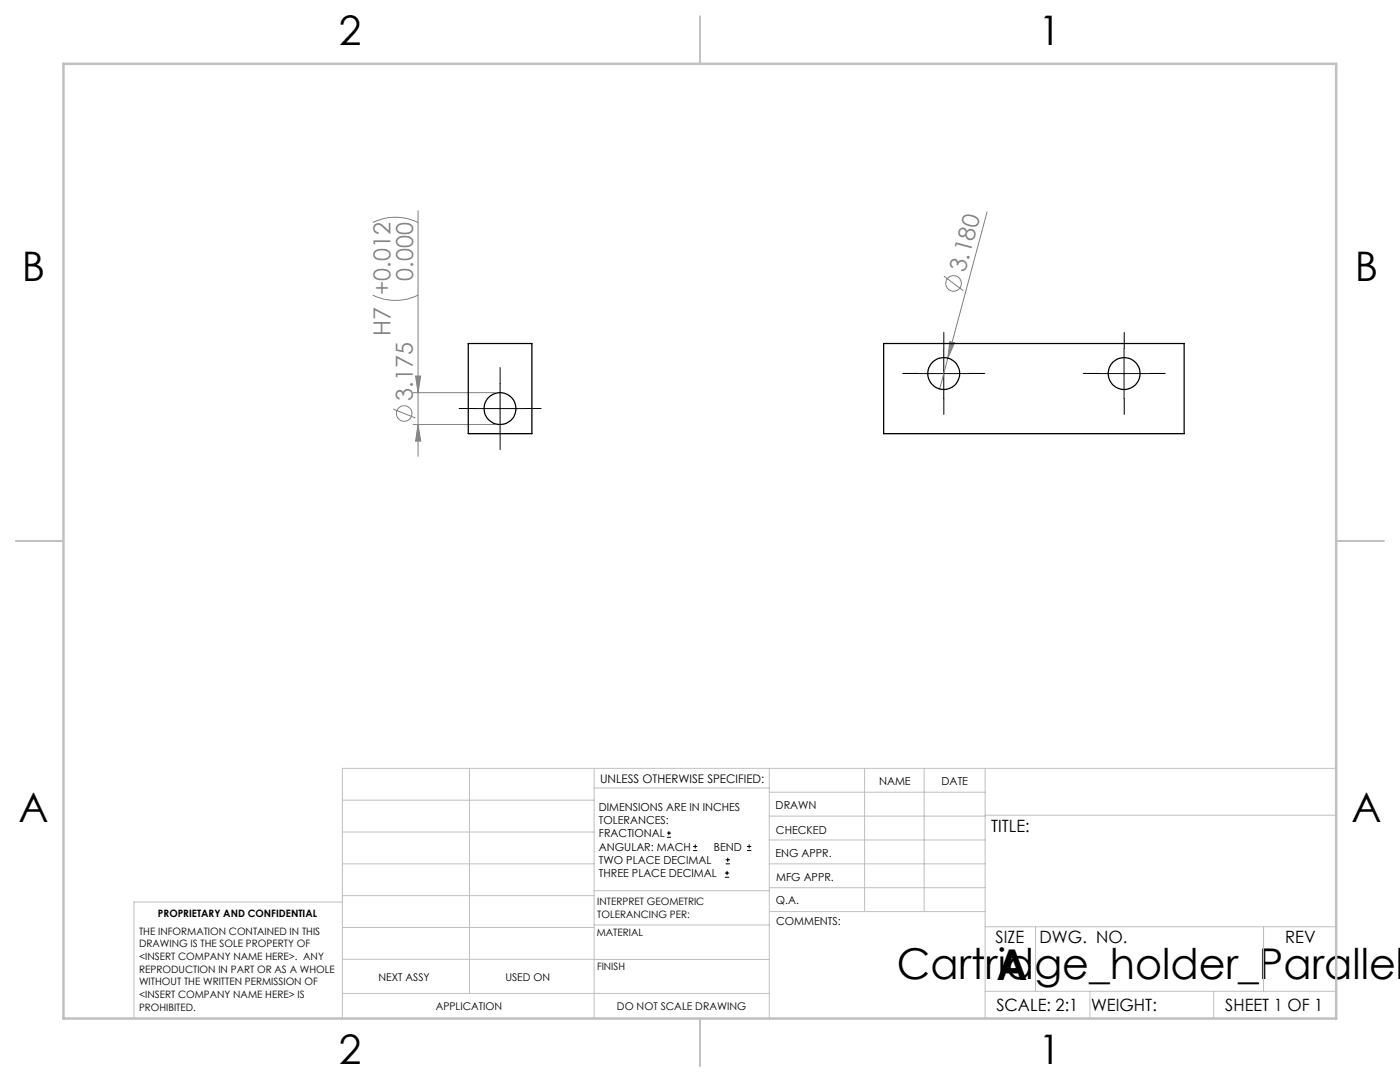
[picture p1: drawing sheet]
<svg xmlns="http://www.w3.org/2000/svg" width="279mm" height="216mm" viewBox="0 0 279 216" stroke-linecap="round" stroke-linejoin="round" font-family="sans-serif">
<g fill="none" stroke="#808080" stroke-width=".2">
<path d="M74.4 58.9a10.2 10.2 0 0 0 9 0M74.4 44.4a10.2 10.2 0 0 1 9 0M83.4 42.1v49M188.4 55.1l3.8 2.9M197 42.3l-7.8 29.2M82.4 78.4h16.4M82.9 75h1.1l-.6 3.4zM189.2 71.5l-1.7 6.1M189.5 68.2l1 .2-1.3 3.1zM78.5 81.6l4.4 1.8M82.4 84.7h16.4M83.4 84.7l.6 3.3h-1.1z"/>
<circle cx="190.3" cy="56.6" r="1.56"/>
<circle cx="80.7" cy="82.5" r="1.55"/>
</g>
<g fill="none" stroke="#000" stroke-width=".2">
<path d="M99.8 76.5v10M183.3 74.5h10.1M188.3 69.5v10.1M219.4 74.5h9.9M224.3 69.5v10.1M94.8 81.5h10M133.1 167.1h.8M133.1 166.2h.8M133.5 165.8v.9M138.3 169.7h.8M138.3 168.9h.8M138.7 168.5v.8"/>
<path d="M144.7 175h.8M144.7 174.2h.8M144.8 172.4h.9M144.8 171.6h.9M145.1 173.8v.8M145.2 171.1v.9M149.1 169.7h.8M149.1 168.9h.8M149.5 168.5v.8"/>
</g>
<path d="M99.8 76.5v-3.2M183.4 74.5h-3.2M188.4 69.5v-3.2M188.4 79.5v3.2M193.4 74.5h3.1M219.4 74.5h-3.2M224.4 69.5v-3.2M224.4 79.5v3.2M229.4 74.5h3.1M94.8 81.5h-3.2M99.8 86.5v3.2M104.8 81.5h3.2" fill="none" stroke="#000" stroke-width=".2" stroke-dasharray="15.2 1.3 1.3 1.3"/>
<g fill="none" stroke="#c0c0c0" stroke-width=".2">
<path d="M68.3 159.7h50.3M93.7 153.3v44.9M118.6 153.3v49.9M118.6 157.2h34.9M153.5 153.3v49.9M153.5 158.1h43.1M172.5 153.3v28.6M184.4 153.3v28.6M196.6 153.3v49.9M266.7 153.3h-198.4v49.9M68.3 178.7h50.3M68.3 172.4h50.3"/>
<path d="M68.3 166h50.3M68.3 180h-41.6v23.2M118.6 177.7h35M153.5 167.6h43.1M153.5 162.8h43.1M153.5 172.4h43.1M153.5 177.1h43.1M196.6 162.7h70.1M68.3 198.2h85.2M68.3 191.4l85.2 .1M68.3 185.1h50.3M118.6 184.6h35"/>
<path d="M153.6 181.9h43M196.6 197.8h70.1M196.6 184.9h70.1M206.7 184.9v12.9M217.5 197.8v5.4M242.2 197.8v5.4M252.2 184.9v12.9"/>
</g>
<path d="M139.7 3.2v9.5M3.1 107.9h9.6M266.7 107.9h9.5M139.7 203.2v9.6" fill="none" stroke="#c0c0c0" stroke-width=".25"/>
<path d="M12.7 12.7h254v190.5h-254z" fill="none" stroke="#c0c0c0" stroke-width=".5"/>
<g fill="#808080">
<path d="M189.5 68.2l1 .2-1.3 3.1z"/>
<path d="M82.9 75h1.1l-.6 3.4zM83.4 84.7l.6 3.3h-1.1z"/>
</g>
<g fill="none" stroke="#000" stroke-width=".25">
<path d="M93.5 68.5h12.7v18h-12.7zM176.4 68.5h59.9v18h-59.9z"/>
<circle cx="188.4" cy="74.5" r="3.2"/>
<circle cx="224.3" cy="74.5" r="3.2"/>
<circle cx="99.8" cy="81.5" r="3.2"/>
</g>
<g font-size="8.5">
<text x="179" y="195.4">Cartridge_holder_Parallel</text>
<text x="198.9" y="195.5">A</text>
</g>
<g font-size="8.1">
<text x="67.6" y="8.9">2</text>
<text x="207.3" y="8.9">1</text>
<text x="4.4" y="56.2">B</text>
<text x="270.4" y="56.2">B</text>
<text x="3.7" y="164.1">A</text>
<text x="269.7" y="164.1">A</text>
<text x="67.6" y="212.4">2</text>
<text x="207.3" y="212.4">1</text>
</g>
<g font-size="4.7" fill="#808080">
<text x="82.5" y="56" transform="rotate(-90 82.5 56)">0.000</text>
<text x="192.6" y="54.5" transform="rotate(-75 192.6 54.5)">3.180</text>
<text x="77.9" y="67" transform="rotate(-90 77.9 67)">H7 +0.012</text>
<text x="82.4" y="79.9" transform="rotate(-90 82.4 79.9)">3.175</text>
</g>
<g font-size="3.4">
<text x="197.8" y="166">TITLE:</text>
<text x="198.7" y="188.1">SIZE</text>
<text x="207.5" y="188.1">DWG. NO.</text>
<text x="256.5" y="188.2">REV</text>
<text x="198.8" y="201.7">SCALE: 2:1</text>
<text x="217.7" y="201.8">WEIGHT:</text>
<text x="244.5" y="201.7">SHEET 1 OF 1</text>
</g>
<text font-size="2.4" x="119.8" y="156.2">UNLESS OTHERWISE SPECIFIED:</text>
<g font-size="2.2">
<text x="119.5" y="161.8">DIMENSIONS ARE IN INCHES</text>
<text x="154.8" y="161.4">DRAWN</text>
<text x="175.4" y="156.6">NAME</text>
<text x="187.9" y="156.7">DATE</text>
<text x="119.5" y="164.4">TOLERANCES:</text>
<text x="119.5" y="167.1">FRACTIONAL</text>
<text x="154.9" y="166.3">CHECKED</text>
<text x="119.5" y="169.7">ANGULAR: MACH</text>
<text x="119.5" y="172.4">TWO PLACE DECIMAL</text>
<text x="142.5" y="169.7">BEND</text>
<text x="154.8" y="171">ENG APPR.</text>
<text x="119.5" y="175">THREE PLACE DECIMAL</text>
<text x="154.9" y="175.7">MFG APPR.</text>
<text x="154.9" y="180.4">Q.A.</text>
<text x="154.9" y="184.6">COMMENTS:</text>
</g>
<g font-size="2.1">
<text x="75.5" y="195.7">NEXT ASSY</text>
<text x="100.9" y="195.7">USED ON</text>
<text x="86.9" y="201.5">APPLICATION</text>
<text x="123.1" y="201.6">DO NOT SCALE DRAWING</text>
</g>
<g font-size="2">
<text x="31.5" y="182.9">PROPRIETARY AND CONFIDENTIAL</text>
<text x="119.2" y="180.6">INTERPRET GEOMETRIC</text>
<text x="119.2" y="183.1">TOLERANCING PER:</text>
<text x="27.8" y="186.5">THE INFORMATION CONTAINED IN THIS</text>
<text x="27.8" y="189">DRAWING IS THE SOLE PROPERTY OF</text>
<text x="27.8" y="191.6">&lt;INSERT COMPANY NAME HERE&gt;. ANY</text>
<text x="119.1" y="186.7">MATERIAL</text>
<text x="27.8" y="194.1">REPRODUCTION IN PART OR AS A WHOLE</text>
<text x="27.8" y="196.6">WITHOUT THE WRITTEN PERMISSION OF</text>
<text x="119.1" y="193.5">FINISH</text>
<text x="27.8" y="199.1">&lt;INSERT COMPANY NAME HERE&gt; IS</text>
<text x="27.8" y="201.7">PROHIBITED.</text>
</g>
</svg>
